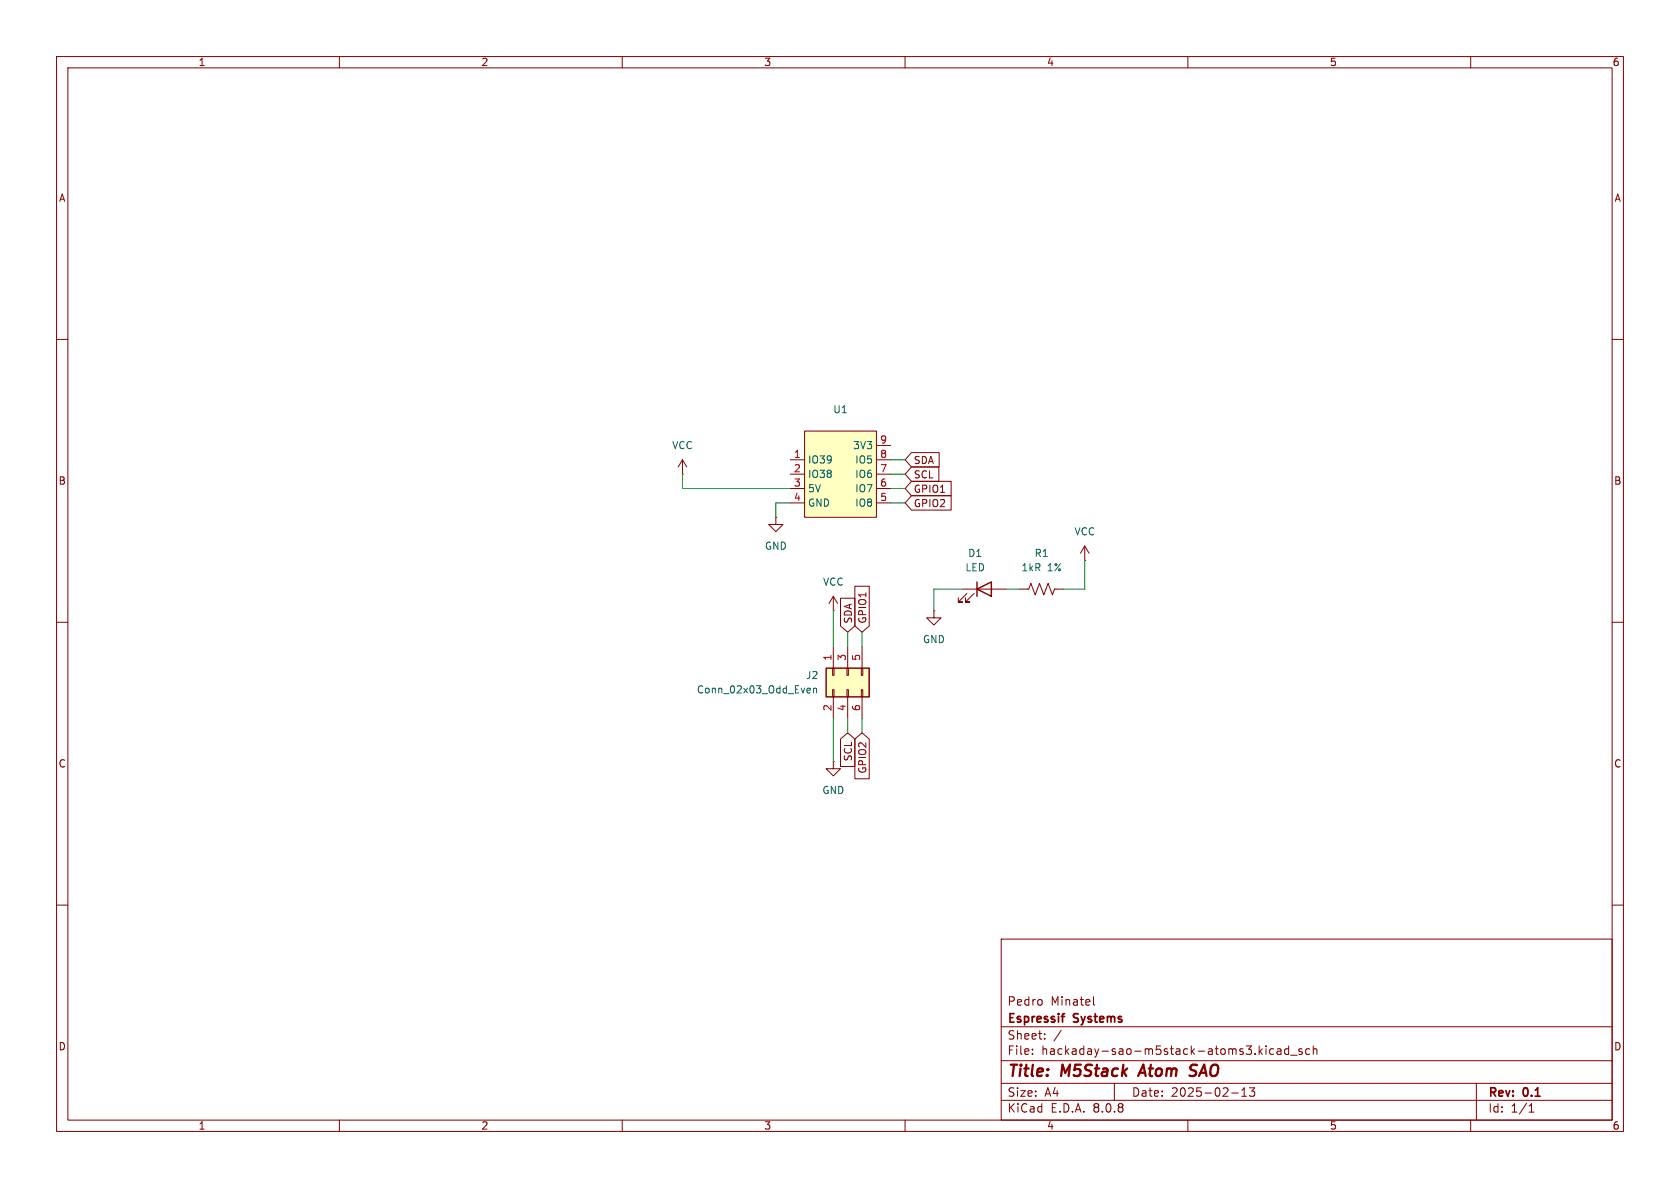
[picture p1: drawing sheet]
<svg xmlns="http://www.w3.org/2000/svg" width="297mm" height="210mm" viewBox="0 0 297 210" stroke-linecap="round" stroke-linejoin="round" font-family="sans-serif">
<g fill="none" stroke="#840000" stroke-width=".18">
<path d="M10 10h277v190h-277zM12 12h273v186h-273zM60 10v2M110 10v2M160 10v2M210 10v2M260 10v2M10 60h2M285 60h2M191.8 99.1h.1M191.8 96.5l-.8 1.3M191.8 96.5v2.6"/>
<path d="M191.8 96.5l.7 1.3M10 110h2M147.3 108h.1M147.3 105.4l-.7 1.3M147.3 105.4v2.6M147.3 105.4l.8 1.3M165.1 108v1.2h1.3l-1.3 1.3-1.3-1.3h1.3M165.1 108h.1M180.3 104.1h1.6l.3-1 .8 2.1 .8-2.1 .7 2.1 .8-2.1 .8 2.1 .3-1.1h1.6M285 110h2M10 160h2M177 166h108v32h-108z"/>
<path d="M184.2 176.8v.8M193.3 176.2v1.3l.2 .2M285 160h2M60 198v2M110 198v2M160 198v2M177 194.5h108M177 191.5h108M177 187.5h108M177 181.5h108M182.5 186.3v.1M182.5 185.5v.1"/>
<path d="M184.7 183.6v.1M184.7 182.8v.1M187.6 182.1l-1.3 2M197 191.5v3M210 198v2M217.7 193.2h1.2M219.5 193.8h.9M219.5 192.7l.5-.4v1.5M220.9 192.3h.9l-.5 .6 .4 .1v.7l-.2 .1h-.4l-.2-.1M223.8 184.9v.1M223.8 185.4v1M225.2 185.5l-.5-.1-.2 .3v.4l.1 .2h.6"/>
<path d="M225.8 185.5h.6l.1 .9M226.5 185.8h-.5a.29 .29 0 0 0-.3 .3 .29 .29 0 0 0 .3 .3l.5-.1M227.8 185.5l-.4-.1-.3 .3v.4l.1 .2h.6M227.8 184.9v1.5M228.2 186.5h1.1M230.2 185.5l-.4-.1-.2 .2 .1 .2 .5 .2v.3h-.6M231.5 185.5l-.4-.1-.3 .3v.4l.2 .2h.5M232.2 185.5l.2-.1 .3 .1 .1 .9M232.2 184.9v1.5M260 198v2M261 191.5v6.5M270.3 196.6h.9"/>
<path d="M270.3 195.5l.4-.4v1.5"/>
</g>
<path d="M202.1 188.2l-.9 2M210.5 189l.8 .4M211.3 190a.85 .85 0 0 1-1 .1M211.4 188.2h-.5l-.4 .4" fill="none" stroke="#840000" stroke-width=".4"/>
<path d="M187.6 179.7h.6M188.1 179.2h.1" fill="none" stroke="#840000" stroke-width=".3"/>
<path d="M142.2 76.2h12.7v15.2h-12.7z" fill="#ffffc2"/>
<g fill="none" stroke="#840000" stroke-width=".18">
<path d="M142.2 76.2h12.7v15.2h-12.7zM154.9 78.7h2.6M120.6 83.8h.1M120.6 81.3l-.7 1.3M120.6 81.3v2.5M120.6 81.3l.8 1.3M139.7 81.3h2.5M139.7 83.8h2.5M139.7 86.4h2.5M139.7 88.9h2.5M154.9 81.3h2.6M154.9 83.8h2.6"/>
<path d="M154.9 86.4h2.6M154.9 88.9h2.6M170.2 104.1h7.6M170.9 104.9l-1.5 1.5h.8h-.8v-.7M172.2 104.9l-1.5 1.5h.7h-.7v-.7M147.3 134.6v1.3h1.3l-1.3 1.3-1.3-1.3h1.3M147.3 134.6h.1"/>
</g>
<path d="M172.7 104.1l2.6-1.2v2.5zM172.7 102.9v2.5" fill="none" stroke="#840000" stroke-width=".25"/>
<path d="M146 118.1h7.7v5.1h-7.7z" fill="#ffffc2"/>
<g fill="none" stroke="#840000" stroke-width=".18">
<path d="M137.2 91.4v1.3h1.2l-1.2 1.3-1.3-1.3h1.3M137.2 91.4h.1M161.1 80h4.9v2.6h-4.9l-1.1-1.3zM161.1 82.5h4.9v2.6h-4.9l-1.1-1.3zM161.1 87.6h7.1v2.6h-7.1l-1.1-1.3zM161.1 85.1h7.1v2.5h-7.1l-1.1-1.2zM147.2 118.1h.2v1.3h-.2zM147.3 114.3v3.8M148.6 105.7h2.5v4.9l-1.2 1.2-1.3-1.2zM149.7 118.1h.3v1.3h-.3zM149.9 114.3v3.8M151.1 103.6h2.6v7l-1.3 1.2-1.3-1.2z"/>
<path d="M152.3 118.1h.2v1.3h-.2zM152.4 114.3v3.8M147.2 121.9h.2v1.3h-.2zM147.3 123.2v3.8M148.6 130.7l1.3-1.2 1.2 1.2v4.8h-2.5zM149.7 121.9h.3v1.3h-.3zM149.9 123.2v3.8M151.1 130.7l1.3-1.2 1.3 1.2v7h-2.6zM152.3 121.9h.2v1.3h-.2zM152.4 123.2v3.8"/>
</g>
<path d="M146 118.1h7.7v5.1h-7.7z" fill="none" stroke="#840000" stroke-width=".25"/>
<path d="M142.9 121.7h.3l.1 .3-.6 .1M143.2 122.4l-.3 .1M143.8 121.8l.2-.1h.3l.1 .8M143.8 121.7v.8" fill="none" stroke="#006464" stroke-width=".18"/>
<g fill="none" stroke="#009600" stroke-width=".18">
<path d="M120.6 83.8v2.6h19.1M139.7 88.9h-2.5v2.5M157.5 88.9h2.5M157.5 86.4h2.5M157.5 81.3h2.5M157.5 83.8h2.5M191.8 99.1v5h-3.8M147.3 108v6.3M149.9 111.8v2.5M152.4 111.8v2.5M170.2 104.1h-5.1v3.9M177.8 104.1h2.5"/>
<path d="M147.3 127v7.6M149.9 127v2.5M152.4 127v2.5"/>
</g>
<g font-size="2.8" fill="#840000">
<text x="178" y="190.9">Title:</text>
<text x="187.7" y="190.9">M5Stack</text>
<text x="202.4" y="190.9">Atom</text>
<text x="212" y="190.9">SAO</text>
</g>
<g font-size="2.1" fill="#840000">
<text x="178" y="178">Pedro</text>
<text x="185.7" y="178">Minatel</text>
<text x="178" y="184">Sheet:</text>
<text x="178" y="181.2">Espressif</text>
<text x="189.9" y="181.2">Systems</text>
<text x="178" y="186.7">File:</text>
<text x="184.1" y="186.7">hackaday-sao-m5stack-atoms3.kicad_sch</text>
<text x="178" y="196.9">KiCad</text>
<text x="178" y="194.1">Size:</text>
<text x="184.7" y="194.1">A4</text>
<text x="185.7" y="196.9">E.D.A.</text>
<text x="193.3" y="196.9">8.0.8</text>
<text x="200" y="194.1">Date:</text>
<text x="207" y="194.1">2025-02-13</text>
<text x="263" y="194.3">Rev:</text>
<text x="263" y="196.9">Id:</text>
<text x="267.1" y="196.9">1/1</text>
<text x="269.4" y="194.3">0.1</text>
</g>
<g font-size="1.8" fill="#840000">
<text x="35" y="11.9">1</text>
<text x="85" y="11.9">2</text>
<text x="135" y="11.9">3</text>
<text x="185" y="11.9">4</text>
<text x="235" y="11.9">5</text>
<text x="285" y="11.9">6</text>
<text x="10.3" y="35.9">A</text>
<text x="285.3" y="35.9">A</text>
<text x="161.4" y="82.2">SDA</text>
<text x="10.3" y="85.9">B</text>
<text x="161.4" y="84.8">SCL</text>
<text x="161.4" y="89.9">GPIO2</text>
<text x="161.4" y="87.3">GPIO1</text>
<text x="285.3" y="85.9">B</text>
<text x="150.8" y="110.3" transform="rotate(-90 150.8 110.3)">SDA</text>
<text x="153.4" y="110.3" transform="rotate(-90 153.4 110.3)">GPIO1</text>
<text x="10.3" y="135.9">C</text>
<text x="150.8" y="134.7" transform="rotate(-90 150.8 134.7)">SCL</text>
<text x="153.4" y="136.9" transform="rotate(-90 153.4 136.9)">GPIO2</text>
<text x="285.3" y="135.9">C</text>
<text x="10.3" y="185.9">D</text>
<text x="285.3" y="185.9">D</text>
<text x="35" y="199.9">1</text>
<text x="85" y="199.9">2</text>
<text x="135" y="199.9">3</text>
<text x="185" y="199.9">4</text>
<text x="235" y="199.9">5</text>
<text x="285" y="199.9">6</text>
</g>
<g font-size="1.8" fill="#006464">
<text x="147.2" y="73.3">U1</text>
<text x="118.7" y="79.6">VCC</text>
<text x="142.7" y="82.1">IO39</text>
<text x="150.7" y="79.6">3V3</text>
<text x="151.1" y="82.1">IO5</text>
<text x="142.7" y="84.7">IO38</text>
<text x="142.7" y="87.2">5V</text>
<text x="142.7" y="89.8">GND</text>
<text x="151.1" y="89.8">IO8</text>
<text x="151.1" y="87.2">IO7</text>
<text x="151.1" y="84.7">IO6</text>
<text x="189.9" y="94.8">VCC</text>
<text x="135.1" y="97.4">GND</text>
<text x="170.6" y="101.2">LED</text>
<text x="171.1" y="98.7">D1</text>
<text x="180.5" y="101.2">1kR</text>
<text x="182.8" y="98.7">R1</text>
<text x="185.2" y="101.2">1%</text>
<text x="145.4" y="103.7">VCC</text>
<text x="163.1" y="113.9">GND</text>
<text x="123.1" y="122.8">Conn_02x03_Odd_Even</text>
<text x="142.4" y="120.2">J2</text>
<text x="145.3" y="140.6">GND</text>
</g>
<g font-size="1.8" fill="#a90000">
<text x="140.3" y="81">1</text>
<text x="140.3" y="83.6">2</text>
<text x="155.5" y="83.6">7</text>
<text x="155.5" y="81">8</text>
<text x="155.5" y="78.5">9</text>
<text x="140.3" y="86.1">3</text>
<text x="140.3" y="88.6">4</text>
<text x="155.5" y="88.6">5</text>
<text x="155.5" y="86.1">6</text>
<text x="147.1" y="116.9" transform="rotate(-90 147.1 116.9)">1</text>
<text x="149.6" y="116.9" transform="rotate(-90 149.6 116.9)">3</text>
<text x="152.1" y="116.9" transform="rotate(-90 152.1 116.9)">5</text>
<text x="147.1" y="125.8" transform="rotate(-90 147.1 125.8)">2</text>
<text x="149.6" y="125.8" transform="rotate(-90 149.6 125.8)">4</text>
<text x="152.1" y="125.8" transform="rotate(-90 152.1 125.8)">6</text>
</g>
</svg>
